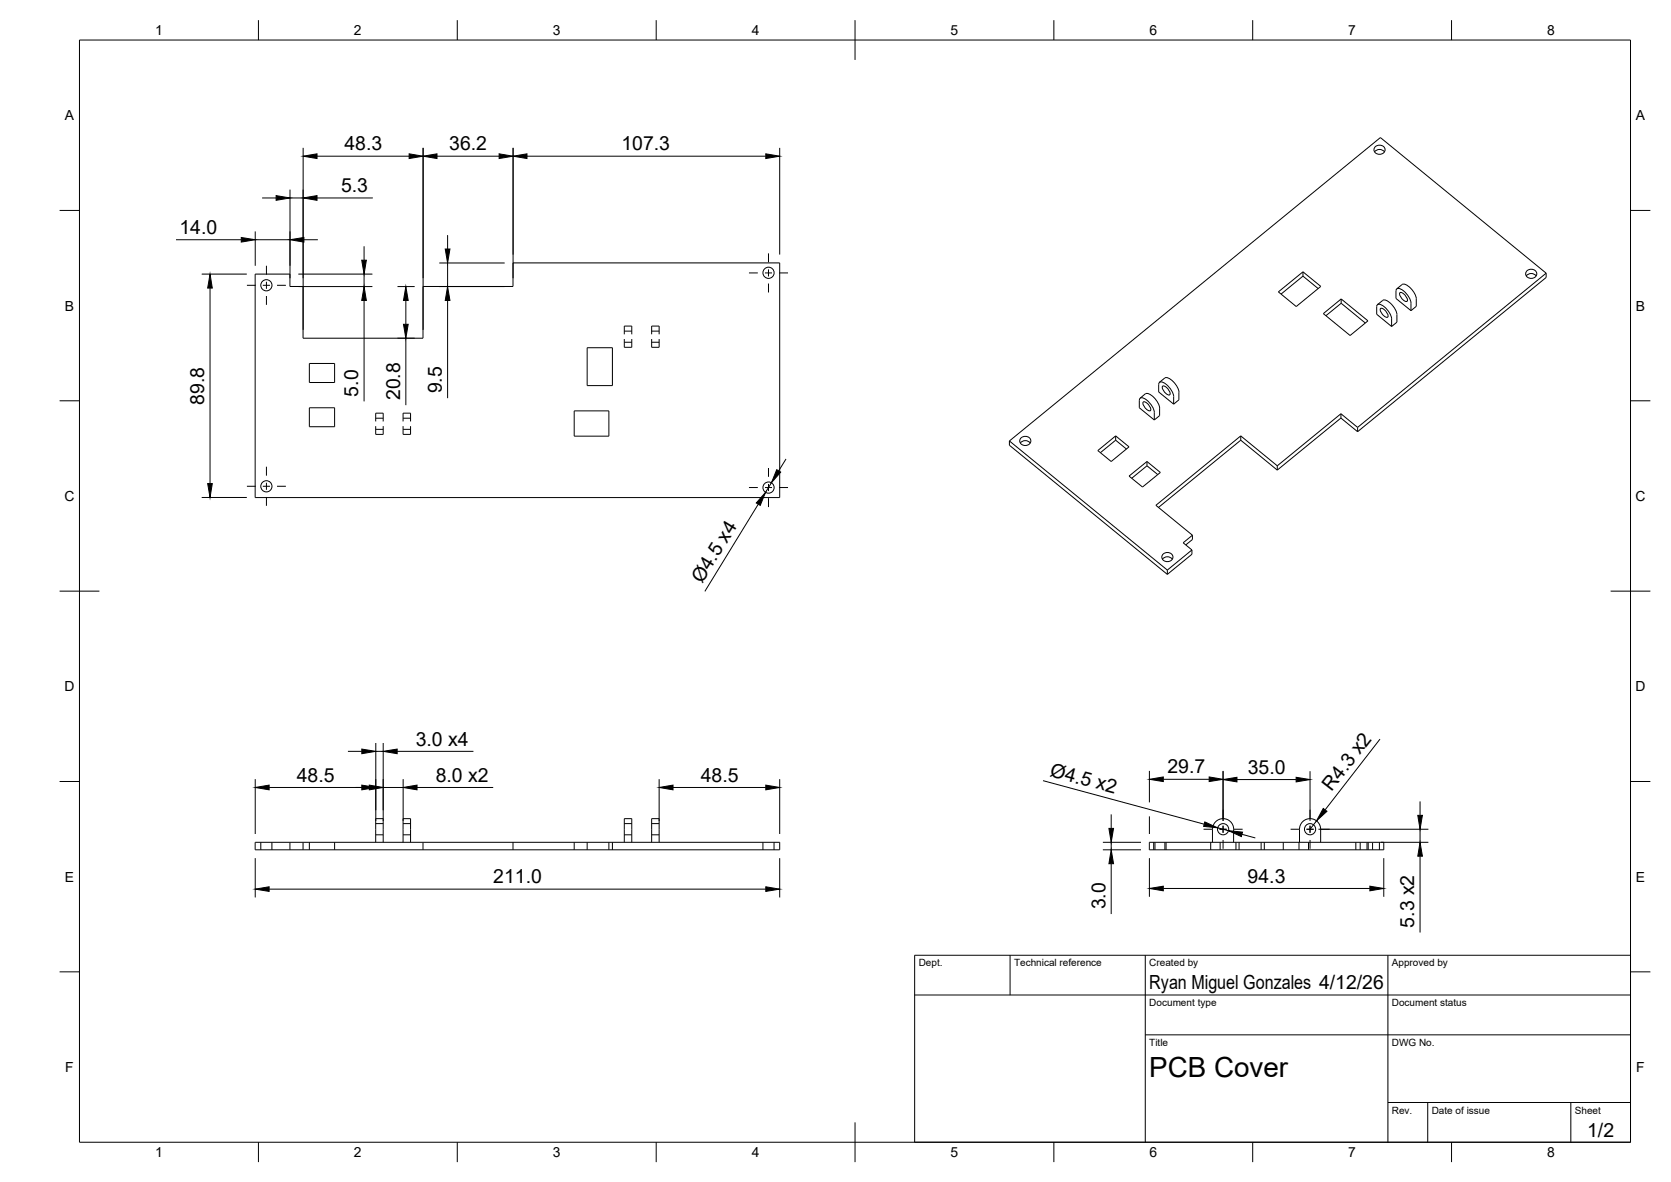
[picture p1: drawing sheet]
<svg xmlns="http://www.w3.org/2000/svg" width="420mm" height="297mm" viewBox="0 0 420 297" stroke-linecap="round" stroke-linejoin="round" font-family="sans-serif">
<!-- layer: Visible -->
<g fill="none" stroke="#000" stroke-width=".25">
<path d="M345.6 38.2a1.57 1.57 0 0 1 2.5 0M345.9 36.8a1.35 1.35 0 0 1 1.6-.2 1.35 1.35 0 0 1 .6 1.5 1.37 1.37 0 0 1-1.7 .6 1.37 1.37 0 0 1-.8-1.6zM64.2 68.9h8.7v3.1h3.3v13h30.2v-13h22.6v-5.9h67v58.9h-131.8zM321.4 73.3l6.2-5 4.5 3.7-6.2 5zM327.6 69.4l3.8 3.1M327.6 68.3v1.1M327.6 69.4l-5.5 4.5M332.7 78.8l4.5-3.7 6.8 5.5-4.5 3.7zM337.2 76.2l6.1 5M337.2 75.1v1.1M337.2 76.2l-3.8 3.1M346.4 76.6l1.3-1.1a2.52 2.52 0 0 1 2.5 1.3l.6 1a4.6 4.6 0 0 1 .4 3.2l-1.3 1"/>
<path d="M347.1 77.5a1.97 1.97 0 0 1 1.9 2.2 1.97 1.97 0 0 1-1.9-2.2zM351.3 72.5a2.83 2.83 0 0 1 2.6 1.6l.3 .5a4.5 4.5 0 0 1 .6 3.5l-3.8-3.1v-1.9zM352 73.6a1.97 1.97 0 0 1 1.8 2.1 1.97 1.97 0 0 1-1.8-2.1zM352.5 71.5l-1.3 1.1M352.6 71.5a2.52 2.52 0 0 1 2.5 1.4l.8 1.4 .2 .8M356.1 75.1v1.9l-1.3 1.1M383.8 69.3a1.57 1.57 0 0 1 2.5 0M384 68a1.35 1.35 0 0 1 1.7-.2 1.35 1.35 0 0 1 .6 1.5 1.37 1.37 0 0 1-1.7 .6 1.37 1.37 0 0 1-.8-1.6zM388.8 68.7l-47.4 38.7M388.8 68.7l-41.7-34.1-93.3 76.2M388.8 68.7v1l-47.4 38.8M77.8 91.3h6.3v4.8h-6.3z"/>
<path d="M147.6 87.4h6.4v9.5h-6.4zM288 99l-1.3 1.1M288 99a2.52 2.52 0 0 1 2.5 1.3l.9 1.4 .2 .9M291.5 96.1l1.4-1.1a2.52 2.52 0 0 1 2.5 1.3l.6 1a4.4 4.4 0 0 1 .4 3.2l-1.3 1.1M292.3 97.1a1.97 1.97 0 0 1 1.8 2.1 1.97 1.97 0 0 1-1.8-2.1zM295.1 99.7v1.9M295.1 99.7a4.8 4.8 0 0 0-3.2-3.7l-.5 .2-.1 2.3 3.8 3.1M349.9 80.2v1.8M349.9 80.1a4.8 4.8 0 0 0-3.2-3.7l-.5 .3v2.3l3.7 3M77.8 102.5h6.3v4.7h-6.3zM144.4 103.3h8.7v6.3h-8.7zM253.8 110.8l39.7 32.5"/>
<path d="M253.8 110.8v1.1l39.7 32.4M256.6 111.3a1.57 1.57 0 0 1 2.4 0M256.8 110a1.35 1.35 0 0 1 1.6-.2 1.35 1.35 0 0 1 .7 1.5 1.37 1.37 0 0 1-1.8 .6 1.37 1.37 0 0 1-.8-1.6zM276 113.2l4.5-3.7 3.4 2.8-4.5 3.7zM280.5 110.6l2.7 2.2M280.5 109.5v1.1M280.5 110.6l-3.8 3.2M283.9 119.6l4.5-3.6 3.4 2.7-4.5 3.7zM286.7 100a2.83 2.83 0 0 1 2.6 1.6l.4 .5a4.5 4.5 0 0 1 .5 3.4l-3.7-3v-1.9zM287.4 101a1.97 1.97 0 0 1 1.9 2.2 1.97 1.97 0 0 1-1.9-2.2zM288.4 117.1l2.7 2.2M288.4 116v1.1"/>
<path d="M288.4 117.1l-3.8 3.1M291.6 102.6v1.8l-1.4 1.1M312 109.5l-21.4 17.5 9.2 7.5M312 109.5l9.2 7.6M312 110.6l9.2 7.5M312 109.5v1.1M312 110.6l-20.7 16.9M321.2 117.1v1M337.2 104l-16 13.1M337.2 104l4.2 3.4M337.2 105.1l4.2 3.4M337.2 104v1.1"/>
<path d="M337.2 105.1l-16 13M341.4 107.4v1.1M292.5 139.2a1.35 1.35 0 0 1 1.7-.2 1.35 1.35 0 0 1 .6 1.5 1.37 1.37 0 0 1-1.7 .6 1.37 1.37 0 0 1-.8-1.6zM299.7 138.2l-6.2 5.1M299.7 138.2v1.1l-6.2 5M299.8 134.5l-2.3 1.9 2.2 1.8M299.8 134.5v1.1l-1.6 1.3M292.3 140.5a1.57 1.57 0 0 1 2.5 0M293.5 143.3v1M64.2 211.7h131.8v1.9h-131.8zM72.9 211.7v1.9M76.2 211.7v1.9"/>
<path d="M94.5 211.7v-6h1.9v6M101.3 211.7v-6h1.9v6M106.4 211.7v1.9M129 211.7v1.9M157 211.7v-6h1.9v6M163.9 211.7v-6h1.8v6M289 211.7h58.9v1.9h-58.9zM310.2 208.4v3.3M310.2 208.4a2.66 2.66 0 0 0-2.7-2.7 2.66 2.66 0 0 0-2.6 2.7v3.3M326.7 211.7v-3.3a2.66 2.66 0 0 1 2.7-2.7 2.66 2.66 0 0 1 2.7 2.7v3.3M345.1 211.7v1.9"/>
<circle cx="67" cy="71.7" r="1.41"/>
<circle cx="193.2" cy="68.6" r="1.41"/>
<circle cx="67" cy="122.2" r="1.41"/>
<circle cx="193.2" cy="122.5" r="1.41"/>
<circle cx="307.5" cy="208.4" r="1.41"/>
<circle cx="329.4" cy="208.4" r="1.41"/>
</g>
<!-- layer: Hidden -->
<g fill="none" stroke="#000" stroke-width=".25">
<path d="M157 85.2v2.1h1.9v-2.1M157 84v-2.1h1.9v2.1M157 83.2h1.9M157 86h1.9M163.9 84v-2.1h1.8v2.1M163.9 85.2v2.1h1.8v-2.1M163.9 83.2h1.8M163.9 86h1.8M94.5 105.9v-2.1h1.9v2.1M94.5 107.1v2.1h1.9v-2.1M94.5 105.1h1.9M94.5 107.9h1.9"/>
<path d="M101.3 105.9v-2.1h1.9v2.1M101.3 107.1v2.1h1.9v-2.1M101.3 105.1h1.9M101.3 107.9h1.9M65.6 211.7v1.9M68.4 211.7v1.9M77.8 211.7v1.9M84.1 211.7v1.9M94.5 207h1.9M94.5 209.8h1.9M101.3 207h1.9M101.3 209.8h1.9"/>
<path d="M144.4 211.7v1.9M147.6 211.7v1.9M153.1 211.7v1.9M154 211.7v1.9M157 207h1.9M157 209.8h1.9M163.9 207h1.8M163.9 209.8h1.8M191.8 211.7v1.9M194.6 211.7v1.9M290.1 211.7v1.9M290.4 211.7v1.9"/>
<path d="M292.9 211.7v1.9M293.2 211.7v1.9M304.4 211.7v1.9M306.8 211.7v1.9M310.8 211.7v1.9M311.6 211.7v1.9M317.1 211.7v1.9M317.9 211.7v1.9M322.7 211.7v1.9M326.6 211.7v1.9M329 211.7v1.9M340.9 211.7v1.9"/>
<path d="M342 211.7v1.9M343.7 211.7v1.9M344 211.7v1.9M346.8 211.7v1.9"/>
</g>
<!-- layer: BORDER -->
<g fill="none" stroke="#000" stroke-width=".25">
<path d="M20 10.1h390v276.9h-390zM65 5.1v5M115 5.1v5M165 5.1v5M215 5.1v10M265 5.1v5M315 5.1v5M365 5.1v5M15 52.9h5M410 52.9h5M15 100.7h5M410 100.7h5"/>
<path d="M15 148.6h10M405 148.6h10M15 196.4h5M410 196.4h5M15 244.2h5M410 244.2h5M65 287v5M115 287v5M165 287v5M215 282.1v9.9M265 287v5M315 287v5"/>
<path d="M365 287v5"/>
</g>
<!-- layer: TITLEBLOCK -->
<path d="M230 240.1h180v46.9h-180zM230 250h180M254 240.1v9.9M288 240.1v46.9M349 240.1v46.9M288 260.1h122M349 277.1h61M359 277.1v9.9M395 277.1v9.9" fill="none" stroke="#000" stroke-width=".25"/>
<!-- layer: Smart Centers -->
<g fill="none" stroke="#000" stroke-width=".25">
<path d="M62.1 71.7h2.2M66.1 71.7h1.8M67 66.8v2.2M67 70.8v1.8M67 74.4v2.2M69.7 71.7h2.2M188.3 68.6h2.2M192.3 68.6h1.8M193.2 63.7v2.2M193.2 67.7v1.8M193.2 71.3v2.2M195.9 68.6h2.2"/>
<path d="M67 117.3v2.2M193.2 117.6v2.2M62.1 122.2h2.2M66.1 122.2h1.8M67 121.3v1.8M67 124.9v2.2M69.7 122.2h2.2M188.3 122.5h2.2M192.3 122.5h1.8M193.2 121.6v1.8M193.2 125.2v2.2M195.9 122.5h2.2"/>
<path d="M302.6 208.4h2.2M306.6 208.4h1.8M307.5 203.5v2.2M307.5 207.5v1.8M307.5 211.1v2.2M310.2 208.4h2.2M324.5 208.4h2.2M328.5 208.4h1.8M329.4 203.5v2.2M329.4 207.5v1.8M329.4 211.1v2.2M332.1 208.4h2.2"/>
</g>
<!-- layer: FD_Dimensions -->
<g fill="none" stroke="#000" stroke-width=".25">
<path d="M76.2 37.2v45.7M79.7 39.3h23.2M106.4 37.2v45.7M109.9 39.3h15.6M129 37.2v32.7M132.5 39.3h60.1M196 37.2v26.8M64.2 58.2v8.6M65.9 49.7h3.5M72.9 47.7v22.2M72.9 49.7h3.3M79.7 49.7h14"/>
<path d="M112.5 59.1v3.5M44.3 60.2h16.4M50.7 68.9h11.4M52.8 72.4v49.1M64.2 60.2h8.7M75 68.9h18.6M75 72h18.6M76.4 60.2h3.5M91.5 61.9v3.5M91.5 68.9v3.1M91.5 75.5v25.4M99.9 72h4.4"/>
<path d="M102 75.5v6M110.4 72h16.5M110.4 66.1h16.5M112.5 66.1v5.9M112.5 75.5v24.6M99.9 85h4.4M102 85v16.8M197.6 115.3l-1.8 3M50.7 125h11.4M190.7 126.7l-13.5 21.9M194 121.3l-1.5 2.4M64.2 195.8v13.8"/>
<path d="M67.7 197.9h25.2M87.5 188.8h3.5M94.5 186.7v19.6M94.5 188.8h1.9M96.4 197.9h5M96.4 186.7v19.6M99.9 188.8h19.1M101.4 195.8v10.5M104.9 197.9h19.1M165.7 195.8v10.5M169.2 197.9h23.4M196 195.8v13.8"/>
<path d="M262.3 196.2l40.5 10.9M289 193.7v7.9M292.5 195.8h11.5M307.5 193.7v12.6M311 195.9h14.9M329.4 193.8v12.5M347 185.7l-13.8 17.8M64.2 215.7v9.8M196 215.7v9.8M277.3 211.7h9.6M277.3 213.6h9.6M279.4 204.7v3.5"/>
<path d="M279.4 211.7v1.9M279.4 217.1v12.6M289 205.2v4.4M289 215.7v9.7M306.2 208l2.7 .8M312.3 209.7l3.3 .9M331 206.3l-1.6 2.1M331.5 208.4h27.7M347.2 211.7h12M347.9 215.7v9.7M357.1 201.4v3.5M357.1 208.4v3.3"/>
<path d="M357.1 215.2v19.1M67.7 223.4h124.9M292.5 223.3h51.9"/>
</g>
<g fill="#000" stroke="#000" stroke-width=".25">
<path d="M76.2 39.3l3.5-.6v1.1zM102.9 38.7l3.5 .6-3.5 .5zM106.4 39.3l3.5-.6v1.1zM125.5 38.7l3.5 .6-3.5 .5zM129 39.3l3.5-.6v1.1zM192.6 38.7l3.4 .6-3.4 .5zM60.7 59.7l3.5 .5-3.5 .6zM69.4 49.2l3.5 .5-3.5 .6zM72.9 60.2l3.5-.5v1.1zM76.2 49.7l3.5-.5v1.1zM52.8 68.9l.6 3.5h-1.2zM91 65.4h1.1l-.6 3.5z"/>
<path d="M91.5 72l.6 3.5h-1.1zM102 72l.6 3.5h-1.1zM112 62.6h1.1l-.6 3.5zM112.5 72l.6 3.5h-1.1zM101.5 81.5h1.1l-.6 3.5zM195.3 118l1 .6-2.3 2.7zM52.2 121.5h1.2l-.6 3.5zM192.5 123.7l-1.3 3.3-1-.6zM64.2 197.9l3.5-.6v1.2zM91 197.3l3.5 .6-3.5 .6zM91 188.2l3.5 .6-3.5 .6zM92.9 197.3l3.5 .6-3.5 .6z"/>
<path d="M96.4 188.8l3.5-.6v1.2zM101.4 197.9l3.5-.6v1.2zM165.7 197.9l3.5-.6v1.2zM192.6 197.3l3.4 .6-3.4 .6zM289 195.8l3.5-.6v1.2zM304 195.2l3.5 .6-3.5 .6zM307.5 195.9l3.5-.6v1.2zM325.9 195.3l3.5 .6-3.5 .6zM278.8 208.2h1.2l-.6 3.5zM279.4 213.6l.6 3.5h-1.2zM302.9 206.6l3.3 1.4-3.6-.3zM308.9 208.8l3.5 .3-.3 1.1z"/>
<path d="M332.7 203.2l1 .7-2.7 2.4zM356.5 204.9h1.2l-.6 3.5zM357.1 211.7l.6 3.5h-1.2zM64.2 223.4l3.5-.6v1.2zM192.6 222.8l3.4 .6-3.4 .6zM289 223.3l3.5-.6v1.2zM344.4 222.7l3.5 .6-3.5 .6z"/>
</g>
<text font-size="7" x="289" y="270.6">PCB Cover</text>
<g font-size="4.9">
<text x="86.6" y="37.8">48.3</text>
<text x="113" y="37.8">36.2</text>
<text x="156.3" y="37.8">107.3</text>
<text x="85.8" y="48.3">5.3</text>
<text x="45.1" y="58.8">14.0</text>
<text x="51.4" y="101.7" transform="rotate(-90 51.4 101.7)">89.8</text>
<text x="90.1" y="99.7" transform="rotate(-90 90.1 99.7)">5.0</text>
<text x="100.6" y="100.6" transform="rotate(-90 100.6 100.6)">20.8</text>
<text x="111.1" y="98.9" transform="rotate(-90 111.1 98.9)">9.5</text>
<text x="176.5" y="146.8" transform="rotate(-58 176.5 146.8)">Ø4.5 x4</text>
<text x="104.5" y="187.4">3.0 x4</text>
<text x="74.6" y="196.4">48.5</text>
<text x="109.6" y="196.4">8.0 x2</text>
<text x="176.2" y="196.4">48.5</text>
<text x="263.8" y="195" transform="rotate(15 263.8 195)">Ø4.5 x2</text>
<text x="293.5" y="194.4">29.7</text>
<text x="313.7" y="194.4">35.0</text>
<text x="334.8" y="199.1" transform="rotate(-52 334.8 199.1)">R4.3 x2</text>
<text x="124" y="222">211.0</text>
<text x="313.7" y="221.8">94.3</text>
<text x="277.9" y="228.5" transform="rotate(-90 277.9 228.5)">3.0</text>
<text x="355.6" y="233.1" transform="rotate(-90 355.6 233.1)">5.3 x2</text>
<text x="289" y="248.5">Ryan Miguel Gonzales 4/12/26</text>
<text x="399.1" y="285.7">1/2</text>
</g>
<g font-size="3.5">
<text x="39" y="8.8">1</text>
<text x="89" y="8.8">2</text>
<text x="139" y="8.8">3</text>
<text x="189" y="8.8">4</text>
<text x="239" y="8.8">5</text>
<text x="289" y="8.8">6</text>
<text x="339" y="8.8">7</text>
<text x="389" y="8.8">8</text>
<text x="16.3" y="30.2">A</text>
<text x="411.3" y="30.2">A</text>
<text x="16.3" y="78">B</text>
<text x="411.3" y="78">B</text>
<text x="16.2" y="125.9">C</text>
<text x="411.2" y="125.9">C</text>
<text x="16.2" y="173.7">D</text>
<text x="411.2" y="173.7">D</text>
<text x="16.3" y="221.6">E</text>
<text x="411.3" y="221.6">E</text>
<text x="16.4" y="269.4">F</text>
<text x="411.4" y="269.4">F</text>
<text x="39" y="290.8">1</text>
<text x="89" y="290.8">2</text>
<text x="139" y="290.8">3</text>
<text x="189" y="290.8">4</text>
<text x="239" y="290.8">5</text>
<text x="289" y="290.8">6</text>
<text x="339" y="290.8">7</text>
<text x="389" y="290.8">8</text>
</g>
<g font-size="2.5">
<text x="231" y="242.9">Dept.</text>
<text x="255" y="242.9">Technical reference</text>
<text x="289" y="242.9">Created by</text>
<text x="350" y="242.9">Approved by</text>
<text x="289" y="252.8">Document type</text>
<text x="350" y="252.8">Document status</text>
<text x="289" y="262.9">Title</text>
<text x="350" y="262.9">DWG No.</text>
<text x="350" y="279.9">Rev.</text>
<text x="360" y="279.9">Date of issue</text>
<text x="396" y="279.9">Sheet</text>
</g>
</svg>
